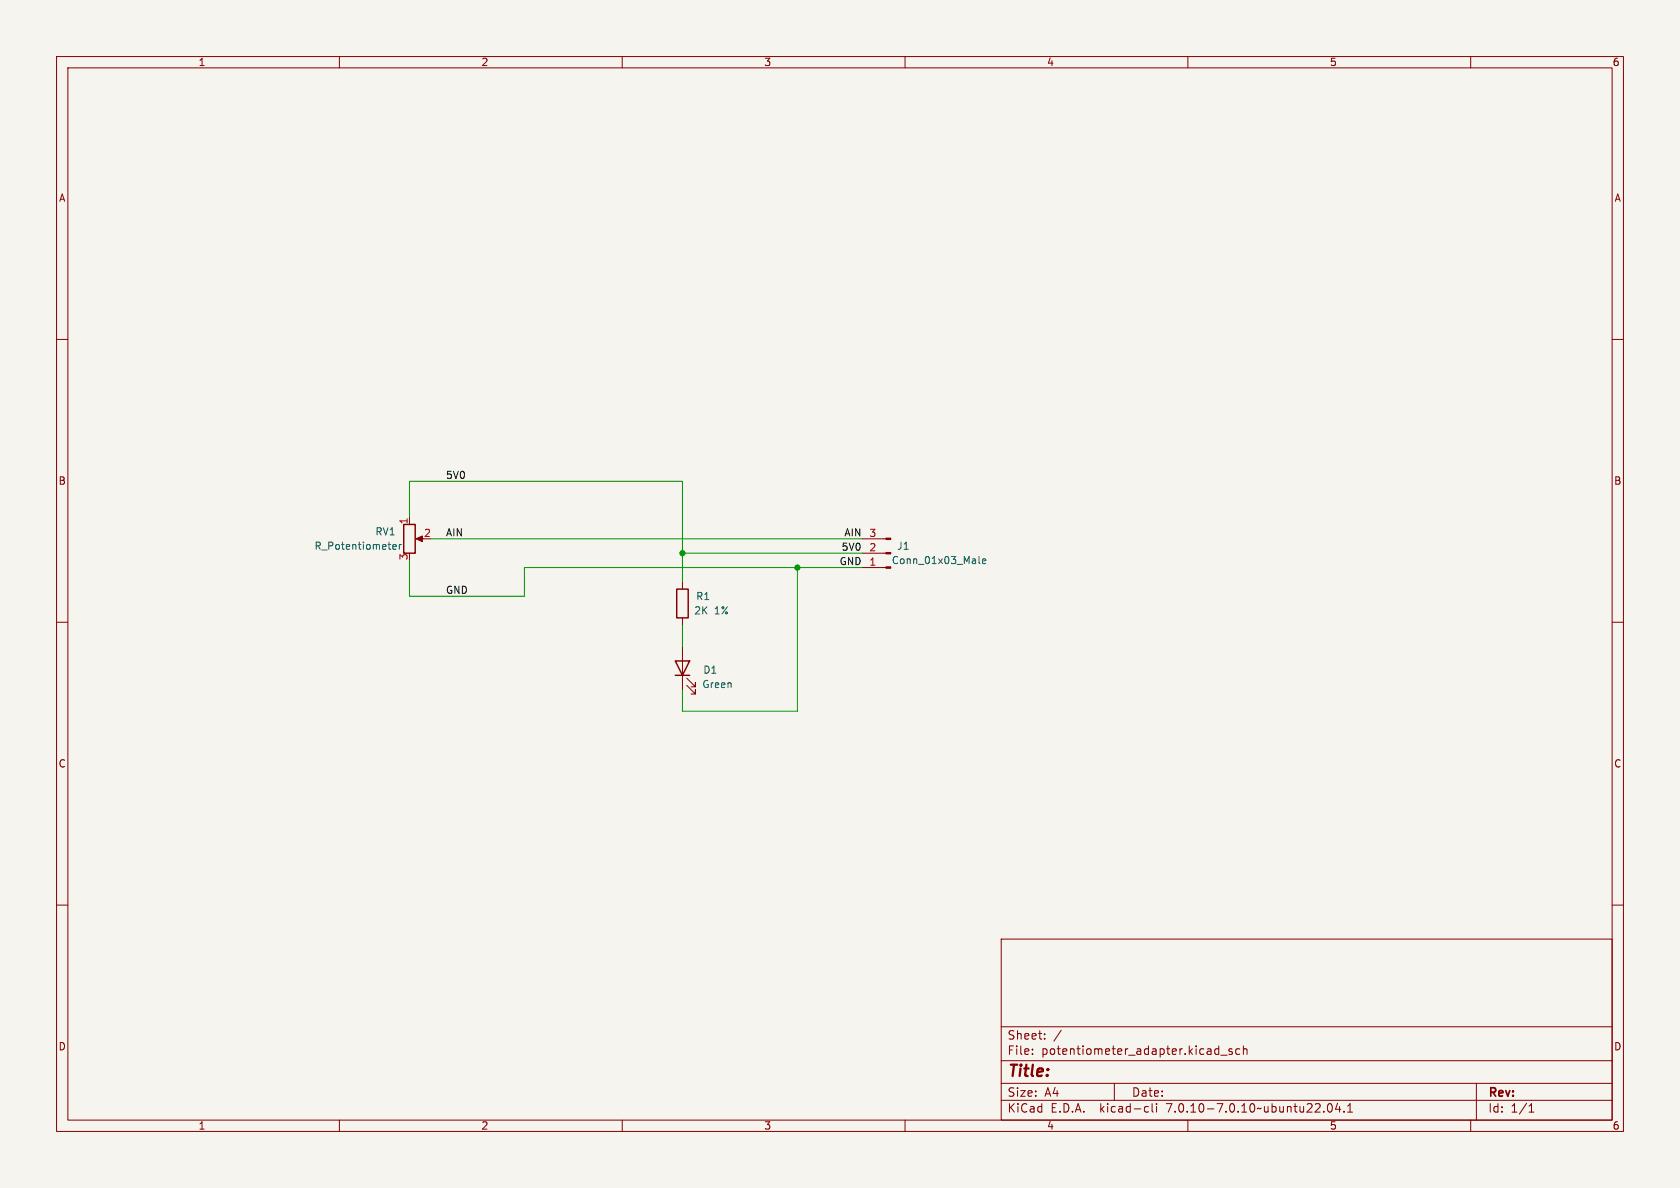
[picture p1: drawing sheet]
(kicad_sch (version 20230121) (generator eeschema)

 (paper "A4")

 (lib_symbols
  (symbol "Connector:Conn_01x03_Male" (pin_names (offset 1.016) hide) (in_bom yes) (on_board yes)
   (property "Reference" "J" (at 0 5.08 0) (effects (font (size 1.27 1.27))))
   (property "Value" "Conn_01x03_Male" (at 0 -5.08 0) (effects (font (size 1.27 1.27))))
   (property "Footprint" "" (at 0 0 0) (effects (font (size 1.27 1.27)) hide))
   (property "Datasheet" "~" (at 0 0 0) (effects (font (size 1.27 1.27)) hide))
   (symbol "Conn_01x03_Male_1_1"
    (polyline (pts (xy 1.27 -2.54) (xy 0.8636 -2.54)) (stroke (width 0.1524) (type default)) (fill (type none)))
    (polyline (pts (xy 1.27 0) (xy 0.8636 0)) (stroke (width 0.1524) (type default)) (fill (type none)))
    (polyline (pts (xy 1.27 2.54) (xy 0.8636 2.54)) (stroke (width 0.1524) (type default)) (fill (type none)))
    (rectangle (start 0.8636 -2.413) (end 0 -2.667) (stroke (width 0.1524) (type default)) (fill (type outline)))
    (rectangle (start 0.8636 0.127) (end 0 -0.127) (stroke (width 0.1524) (type default)) (fill (type outline)))
    (rectangle (start 0.8636 2.667) (end 0 2.413) (stroke (width 0.1524) (type default)) (fill (type outline)))
    (pin passive line (at 5.08 2.54 180) (length 3.81) (name "Pin_1" (effects (font (size 1.27 1.27)))) (number "1" (effects (font (size 1.27 1.27)))))
    (pin passive line (at 5.08 0 180) (length 3.81) (name "Pin_2" (effects (font (size 1.27 1.27)))) (number "2" (effects (font (size 1.27 1.27)))))
    (pin passive line (at 5.08 -2.54 180) (length 3.81) (name "Pin_3" (effects (font (size 1.27 1.27)))) (number "3" (effects (font (size 1.27 1.27)))))))
  (symbol "Device:LED" (pin_numbers hide) (pin_names (offset 1.016) hide) (in_bom yes) (on_board yes)
   (property "Reference" "D" (at 0 2.54 0) (effects (font (size 1.27 1.27))))
   (property "Value" "LED" (at 0 -2.54 0) (effects (font (size 1.27 1.27))))
   (property "Footprint" "" (at 0 0 0) (effects (font (size 1.27 1.27)) hide))
   (property "Datasheet" "~" (at 0 0 0) (effects (font (size 1.27 1.27)) hide))
   (symbol "LED_0_1"
    (polyline (pts (xy -1.27 -1.27) (xy -1.27 1.27)) (stroke (width 0.254) (type default)) (fill (type none)))
    (polyline (pts (xy -1.27 0) (xy 1.27 0)) (stroke (width 0) (type default)) (fill (type none)))
    (polyline (pts (xy 1.27 -1.27) (xy 1.27 1.27) (xy -1.27 0) (xy 1.27 -1.27)) (stroke (width 0.254) (type default)) (fill (type none)))
    (polyline (pts (xy -3.048 -0.762) (xy -4.572 -2.286) (xy -3.81 -2.286) (xy -4.572 -2.286) (xy -4.572 -1.524)) (stroke (width 0) (type default)) (fill (type none)))
    (polyline (pts (xy -1.778 -0.762) (xy -3.302 -2.286) (xy -2.54 -2.286) (xy -3.302 -2.286) (xy -3.302 -1.524)) (stroke (width 0) (type default)) (fill (type none))))
   (symbol "LED_1_1"
    (pin passive line (at -3.81 0 0) (length 2.54) (name "K" (effects (font (size 1.27 1.27)))) (number "1" (effects (font (size 1.27 1.27)))))
    (pin passive line (at 3.81 0 180) (length 2.54) (name "A" (effects (font (size 1.27 1.27)))) (number "2" (effects (font (size 1.27 1.27)))))))
  (symbol "Device:R" (pin_numbers hide) (pin_names (offset 0)) (in_bom yes) (on_board yes)
   (property "Reference" "R" (at 2.032 0 90) (effects (font (size 1.27 1.27))))
   (property "Value" "R" (at 0 0 90) (effects (font (size 1.27 1.27))))
   (property "Footprint" "" (at -1.778 0 90) (effects (font (size 1.27 1.27)) hide))
   (property "Datasheet" "~" (at 0 0 0) (effects (font (size 1.27 1.27)) hide))
   (symbol "R_0_1"
    (rectangle (start -1.016 -2.54) (end 1.016 2.54) (stroke (width 0.254) (type default)) (fill (type none))))
   (symbol "R_1_1"
    (pin passive line (at 0 3.81 270) (length 1.27) (name "~" (effects (font (size 1.27 1.27)))) (number "1" (effects (font (size 1.27 1.27)))))
    (pin passive line (at 0 -3.81 90) (length 1.27) (name "~" (effects (font (size 1.27 1.27)))) (number "2" (effects (font (size 1.27 1.27)))))))
  (symbol "Device:R_Potentiometer" (pin_names (offset 1.016) hide) (in_bom yes) (on_board yes)
   (property "Reference" "RV" (at -4.445 0 90) (effects (font (size 1.27 1.27))))
   (property "Value" "R_Potentiometer" (at -2.54 0 90) (effects (font (size 1.27 1.27))))
   (property "Footprint" "" (at 0 0 0) (effects (font (size 1.27 1.27)) hide))
   (property "Datasheet" "~" (at 0 0 0) (effects (font (size 1.27 1.27)) hide))
   (symbol "R_Potentiometer_0_1"
    (polyline (pts (xy 2.54 0) (xy 1.524 0)) (stroke (width 0) (type default)) (fill (type none)))
    (polyline (pts (xy 1.143 0) (xy 2.286 0.508) (xy 2.286 -0.508) (xy 1.143 0)) (stroke (width 0) (type default)) (fill (type outline)))
    (rectangle (start 1.016 2.54) (end -1.016 -2.54) (stroke (width 0.254) (type default)) (fill (type none))))
   (symbol "R_Potentiometer_1_1"
    (pin passive line (at 0 3.81 270) (length 1.27) (name "1" (effects (font (size 1.27 1.27)))) (number "1" (effects (font (size 1.27 1.27)))))
    (pin passive line (at 3.81 0 180) (length 1.27) (name "2" (effects (font (size 1.27 1.27)))) (number "2" (effects (font (size 1.27 1.27)))))
    (pin passive line (at 0 -3.81 90) (length 1.27) (name "3" (effects (font (size 1.27 1.27)))) (number "3" (effects (font (size 1.27 1.27))))))))

 (junction (at 140.97 100.33) (diameter 0) (color 0 0 0 0))
 (junction (at 120.65 97.79) (diameter 0) (color 0 0 0 0))

 (wire (pts (xy 120.65 97.79) (xy 120.65 102.87)) (stroke (width 0) (type default)))
 (wire (pts (xy 72.39 91.44) (xy 72.39 85.09)) (stroke (width 0) (type default)))
 (wire (pts (xy 72.39 105.41) (xy 92.71 105.41)) (stroke (width 0) (type default)))
 (wire (pts (xy 72.39 99.06) (xy 72.39 105.41)) (stroke (width 0) (type default)))
 (wire (pts (xy 120.65 121.92) (xy 120.65 125.73)) (stroke (width 0) (type default)))
 (wire (pts (xy 120.65 125.73) (xy 140.97 125.73)) (stroke (width 0) (type default)))
 (wire (pts (xy 152.4 97.79) (xy 120.65 97.79)) (stroke (width 0) (type default)))
 (wire (pts (xy 140.97 125.73) (xy 140.97 100.33)) (stroke (width 0) (type default)))
 (wire (pts (xy 120.65 110.49) (xy 120.65 114.3)) (stroke (width 0) (type default)))
 (wire (pts (xy 72.39 85.09) (xy 120.65 85.09)) (stroke (width 0) (type default)))
 (wire (pts (xy 140.97 100.33) (xy 92.71 100.33)) (stroke (width 0) (type default)))
 (wire (pts (xy 92.71 100.33) (xy 92.71 105.41)) (stroke (width 0) (type default)))
 (wire (pts (xy 120.65 97.79) (xy 120.65 85.09)) (stroke (width 0) (type default)))
 (wire (pts (xy 76.2 95.25) (xy 152.4 95.25)) (stroke (width 0) (type default)))
 (wire (pts (xy 140.97 100.33) (xy 152.4 100.33)) (stroke (width 0) (type default)))

 (label "GND" (at 152.4 100.33 180) (fields_autoplaced) (effects (font (size 1.27 1.27)) (justify right bottom)))
 (label "AIN" (at 152.4 95.25 180) (fields_autoplaced) (effects (font (size 1.27 1.27)) (justify right bottom)))
 (label "5V0" (at 78.74 85.09 0) (fields_autoplaced) (effects (font (size 1.27 1.27)) (justify left bottom)))
 (label "5V0" (at 152.4 97.79 180) (fields_autoplaced) (effects (font (size 1.27 1.27)) (justify right bottom)))
 (label "GND" (at 78.74 105.41 0) (fields_autoplaced) (effects (font (size 1.27 1.27)) (justify left bottom)))
 (label "AIN" (at 78.74 95.25 0) (fields_autoplaced) (effects (font (size 1.27 1.27)) (justify left bottom)))

 (symbol (lib_id "Device:R") (at 120.65 106.68 0) (unit 1) (in_bom yes) (on_board yes) (dnp no) (fields_autoplaced)
  (property "Reference" "R1" (at 123.19 105.4099 0) (effects (font (size 1.27 1.27)) (justify left)))
  (property "Value" "2K 1%" (at 123.19 107.9499 0) (effects (font (size 1.27 1.27)) (justify left)))
  (property "Footprint" "Resistor_SMD:R_0805_2012Metric" (at 118.872 106.68 90) (effects (font (size 1.27 1.27)) hide))
  (property "Datasheet" "~" (at 120.65 106.68 0) (effects (font (size 1.27 1.27)) hide))
  (property "MFG" "YAGEO" (at 120.65 106.68 0) (effects (font (size 1.27 1.27)) hide))
  (property "MFG P/N" "RC0805JR-072KL" (at 120.65 106.68 0) (effects (font (size 1.27 1.27)) hide))
  (property "DIST" "Digikey" (at 120.65 106.68 0) (effects (font (size 1.27 1.27)) hide))
  (property "DIST P/N" "311-2.0KARCT-ND" (at 120.65 106.68 0) (effects (font (size 1.27 1.27)) hide)) (pin "1") (pin "2"))

 (symbol (lib_id "Connector:Conn_01x03_Male") (at 157.48 97.79 180) (unit 1) (in_bom yes) (on_board yes) (dnp no) (fields_autoplaced)
  (property "Reference" "J1" (at 158.75 96.5199 0) (effects (font (size 1.27 1.27)) (justify right)))
  (property "Value" "Conn_01x03_Male" (at 158.75 99.0599 0) (effects (font (size 1.27 1.27)) (justify right)))
  (property "Footprint" "potentiometer:70541-0037" (at 157.48 97.79 0) (effects (font (size 1.27 1.27)) hide))
  (property "Datasheet" "~" (at 157.48 97.79 0) (effects (font (size 1.27 1.27)) hide))
  (property "DIST" "Digikey" (at 157.48 97.79 0) (effects (font (size 1.27 1.27)) hide))
  (property "DIST P/N" "WM20415-ND" (at 157.48 97.79 0) (effects (font (size 1.27 1.27)) hide))
  (property "MFG" "Molex" (at 157.48 97.79 0) (effects (font (size 1.27 1.27)) hide))
  (property "MFG P/N" "0705410037" (at 157.48 97.79 0) (effects (font (size 1.27 1.27)) hide)) (pin "1") (pin "2") (pin "3"))

 (symbol (lib_id "Device:R_Potentiometer") (at 72.39 95.25 0) (unit 1) (in_bom yes) (on_board yes) (dnp no) (fields_autoplaced)
  (property "Reference" "RV1" (at 69.85 93.9799 0) (effects (font (size 1.27 1.27)) (justify right)))
  (property "Value" "R_Potentiometer" (at 69.85 96.5199 0) (effects (font (size 1.27 1.27)) (justify right)))
  (property "Footprint" "potentiometer:Bourns3647" (at 72.39 95.25 0) (effects (font (size 1.27 1.27)) hide))
  (property "Datasheet" "~" (at 72.39 95.25 0) (effects (font (size 1.27 1.27)) hide))
  (property "MFG P/N" "Bourns3547" (at 72.39 95.25 0) (effects (font (size 1.27 1.27)) hide))
  (property "MFG" "Bourns" (at 72.39 95.25 0) (effects (font (size 1.27 1.27)) hide)) (pin "1") (pin "2") (pin "3"))

 (symbol (lib_id "Device:LED") (at 120.65 118.11 90) (unit 1) (in_bom yes) (on_board yes) (dnp no) (fields_autoplaced)
  (property "Reference" "D1" (at 124.46 118.4274 90) (effects (font (size 1.27 1.27)) (justify right)))
  (property "Value" "Green" (at 124.46 120.9674 90) (effects (font (size 1.27 1.27)) (justify right)))
  (property "Footprint" "Resistor_SMD:R_1206_3216Metric" (at 120.65 118.11 0) (effects (font (size 1.27 1.27)) hide))
  (property "Datasheet" "~" (at 120.65 118.11 0) (effects (font (size 1.27 1.27)) hide))
  (property "DIST" "Digikey" (at 120.65 118.11 0) (effects (font (size 1.27 1.27)) hide))
  (property "DIST P/N" "1080-1419-1-ND" (at 120.65 118.11 0) (effects (font (size 1.27 1.27)) hide))
  (property "MFG" "Everlight Electronics Co Ltd" (at 120.65 118.11 0) (effects (font (size 1.27 1.27)) hide))
  (property "MFG P/N" "QTLP650D4TR" (at 120.65 118.11 0) (effects (font (size 1.27 1.27)) hide)) (pin "1") (pin "2"))

 (sheet_instances (path "" (page "1"))))
